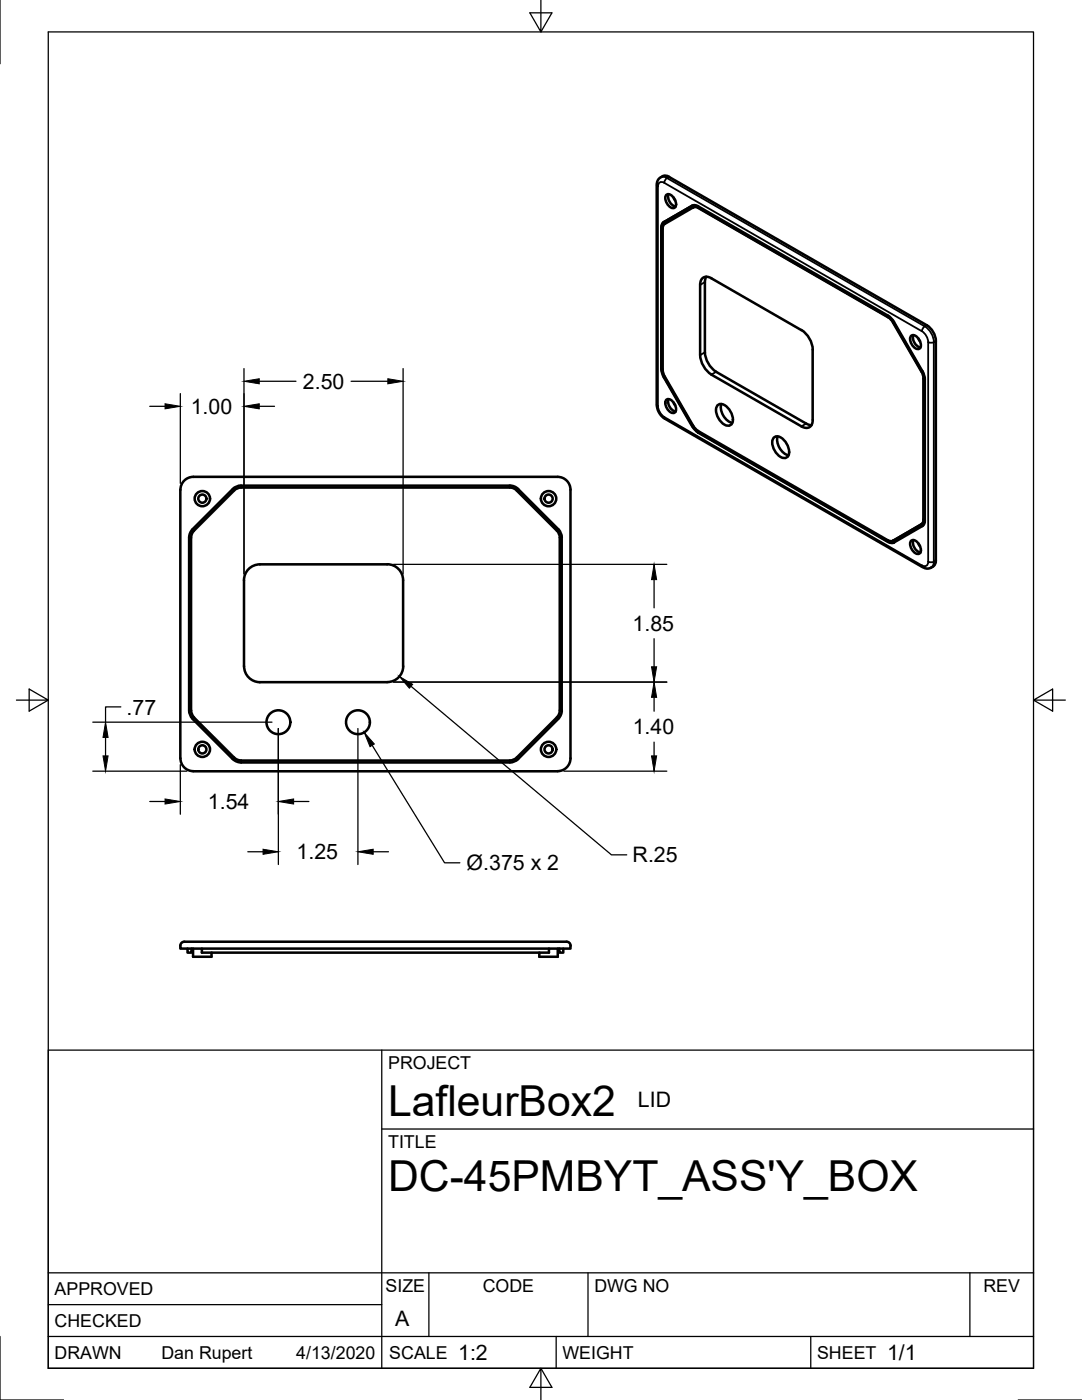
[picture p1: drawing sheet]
<svg xmlns="http://www.w3.org/2000/svg" width="216mm" height="279mm" viewBox="0 0 216 279" stroke-linecap="round" stroke-linejoin="round" font-family="sans-serif">
<!-- layer: Visible -->
<g fill="none" stroke="#000" stroke-width=".51">
<path d="M132.2 35.2l-.9 .6-.3 .9v44.2l.6 1.6 1 1 51.5 29.7 .8 .3 .7-.1a1.82 1.82 0 0 0 1.1-1.6M132.2 35.2a1.29 1.29 0 0 1 1.3 .1M133 38.9a1.32 1.32 0 0 1 1.7 1 1.17 1.17 0 0 1-.2 1.6 1.91 1.91 0 0 1-1.5-2.6zM133.4 38.7a2.1 2.1 0 0 0 1.4 2.5M133.5 35.3l51.4 29.6a4 4 0 0 1 1.8 3.1M134.4 39.4l.3 .6M132 45.4v28.6l.5 1.3 5.6 9.8M132 45.4a1.19 1.19 0 0 1 .4-1.1l5.7-3.3a1.16 1.16 0 0 1 1.2 .2l38.2 22 .9 1 5.6 9.9M132.6 44.3a1.19 1.19 0 0 0-.5 1.1l-.1 28.2M138.3 41.4l.5-.1 .5 .2M138.4 41.3l.5-.1 .5 .2M138.4 41.3l-5.8 3.4-.3 .3-.1 .6 .1 28.5 .3 1.1 5.7 9.8"/>
<path d="M139.3 41.5l38.2 22 .7 .8 5.7 9.9M139.4 41.4l38.2 22 .7 .9 5.6 9.8M139.7 56.9v14M140.7 56.3v14M140.9 55.2l-.2 1.1M141.9 55.5l18 10.4M141.9 55.5a1.37 1.37 0 0 0-1.5-.1 1.37 1.37 0 0 0-.7 1.4M132.1 73.5l.1 .9 .4 .8 5.6 9.8M133 79.8a1.32 1.32 0 0 1 1.7 1 1.17 1.17 0 0 1-.2 1.6 1.91 1.91 0 0 1-1.5-2.6zM133.4 79.7a2.1 2.1 0 0 0 1.4 2.4M139.7 70.8a5 5 0 0 0 2.3 3.9M140.7 70.3a5 5 0 0 0 2.2 3.9"/>
<path d="M142.9 74.2l18 10.3 1 .4M159.9 65.9a4.9 4.9 0 0 1 2.3 3.9v14a1.37 1.37 0 0 1-.7 1.5 1.37 1.37 0 0 1-1.6-.2l-18-10.3M181.8 67a1.32 1.32 0 0 1 1.7 1 1.17 1.17 0 0 1-.2 1.7 1.91 1.91 0 0 1-1.5-2.7zM182.2 66.9a2.1 2.1 0 0 0 1.5 2.5M183.3 67.6l.3 .5M183.9 74.1l.4 1.4M184 74.1l.4 1.4M184.1 74l.3 .9 .1 .8v28.2a1.13 1.13 0 0 1-.4 1.1M184.3 75.6v28.1M184.3 75.5v28.2M186.7 68.1v43.8M36 97.7v53.6"/>
<path d="M36 97.7a2.57 2.57 0 0 1 2.6-2.5h72.7a2.57 2.57 0 0 1 2.5 2.5v53.6a2.57 2.57 0 0 1-2.5 2.6M46.4 97.6l-8 8M46.7 97.9l-8 8a1.98 1.98 0 0 0-.6 1.4M48.1 96.9h53.6l.8 .1 .9 .6M48.1 97.3h53.6a1.86 1.86 0 0 1 1.4 .6l8 8a1.98 1.98 0 0 1 .6 1.4v34.5a1.98 1.98 0 0 1-.6 1.4l-8 8-.6 .4-.8 .2M48.1 96.9l-1.1 .3-.6 .4M48.1 97.3a1.98 1.98 0 0 0-1.4 .6M103.4 97.6l8 8 .4 .6 .3 1.1v34.8l-.3 .7-.4 .6-8 8.1M134.4 80.3l.3 .6M138.1 85.1l.6 .7 .6 .5M138.2 85l.6 .8 .6 .5 37.9 21.8a1.21 1.21 0 0 0 1.2 .1M138.3 85l1 1"/>
<path d="M139.3 86.3l37.9 21.8a1.18 1.18 0 0 0 1.2 .2l5.6-3.3M139.3 86l37.9 21.8M143.1 81a1.2 1.2 0 0 1 1.9 .2 3.2 3.2 0 0 1 1 3.4 1.2 1.2 0 0 1-1.9-.2 3.2 3.2 0 0 1-1-3.4zM143.9 80.6a3.3 3.3 0 0 0 2.2 3.8M154.3 87.4a1.2 1.2 0 0 1 1.9 .2 3.2 3.2 0 0 1 1 3.5 1.2 1.2 0 0 1-1.9-.2 3.2 3.2 0 0 1-1-3.5zM155.2 87.1a3.3 3.3 0 0 0 2.2 3.8M38.1 107.3v34.5M38.4 105.6l-.5 1-.2 .7v34.5l.3 1 .4 .6M77.3 112.6h-25.4a3.2 3.2 0 0 0-3.2 3.2v17.2M77.3 112.6a3.2 3.2 0 0 1 3.1 3.2v17.2M177.2 107.8l.5 .2 .5-.1M181.8 107.9a1.32 1.32 0 0 1 1.7 1 1.17 1.17 0 0 1-.2 1.6 1.91 1.91 0 0 1-1.5-2.6z"/>
<path d="M182.2 107.8a2.1 2.1 0 0 0 1.5 2.5M183.3 108.5l.3 .5M183.9 104.6l-5.6 3.3M184.3 103.7l-.1 .6-.3 .3M184.4 103.7l-.1 .5-.4 .4M48.7 133a3.2 3.2 0 0 0 3.2 3.1h25.4a3.2 3.2 0 0 0 3.2-3.1M36 151.3a2.57 2.57 0 0 0 2.6 2.6M38.1 141.8a1.98 1.98 0 0 0 .6 1.4l8 8M38.4 143.5l8 8M38.6 153.9h72.7M46.4 151.5l.6 .4 1.1 .3M46.7 151.2a1.98 1.98 0 0 0 1.4 .6"/>
<path d="M48.1 151.8h53.6M103.4 151.5l-.6 .4-1.1 .3h-53.6M36 188.7a1.17 1.17 0 0 1 1.4-.8h74.6a1.73 1.73 0 0 1 1.8 .5l.1 .3M36 188.7v.6h77.8v-.6M37.4 189.3v.8h.8v-.8M38.5 189.3v1.6h3.7v-.8M40.3 189.3v.8h69.2v-.8M111.3 189.3v1.6h-3.7v-.8M111.6 189.3v.8h.8v-.8"/>
<circle cx="40.4" cy="99.5" r=".81"/>
<circle cx="40.4" cy="99.5" r="1.52"/>
<circle cx="109.5" cy="99.5" r="1.52"/>
<circle cx="109.5" cy="99.5" r=".81"/>
<circle cx="40.4" cy="149.5" r="1.52"/>
<circle cx="40.4" cy="149.6" r=".81"/>
<circle cx="55.6" cy="144.1" r="2.38"/>
<circle cx="71.4" cy="144.1" r="2.38"/>
<circle cx="109.5" cy="149.6" r=".81"/>
<circle cx="109.5" cy="149.6" r="1.52"/>
</g>
<!-- layer: Visible Narrow -->
<g fill="none" stroke="#000" stroke-width=".36">
<path d="M131 36.9l.3 .3M131.3 37.2v43.8M131.8 35.4a1.3 1.3 0 0 1 1.3 .1l-.4 .4-.1 .6-.4-.2-.7 .2-.2 .7M132.5 36.5l51.4 29.6a2.8 2.8 0 0 1 1.3 2.2M133.5 35.3l-.4 .2 51.4 29.6M132 45.4h.1M132.5 44.3h-.1M139.4 41.4l-.1 .1M140.7 56.3l-1 .6M132 73.6h.1M132.5 75.2l-.1 .1M140.7 70.3l-1 .6"/>
<path d="M142.9 74.2l-1 .6M177.3 63.3h-.1M178.3 64.3l-.1 .1M183.9 74.1v.1M184.3 75.5v.1M184.5 65.1l-.4 .4-.1 .6M184.5 65.1a4 4 0 0 1 1.8 3.2M184.9 64.9l-.4 .2M185.2 68.3v43.8M185.2 68.3l.6 .1 .6-.1M186.7 68.1l-.4 .2v43.8M131 80.7l.3 .3a2.8 2.8 0 0 0 1.3 2.2"/>
<path d="M132.5 83.2l51.4 29.6M132.5 83.2l.2 .4M138.2 85l-.1 .1M139.4 86.3h-.1M160.9 84.5l-1 .6M177.3 108.1l-.1 .1M178.3 107.9h-.1M183.9 104.6h.1M184.3 103.7h.1M185.2 112.1l-.1 .4-.4 .5-.7-.2 .1 .4M185.2 112.1l.6 .1 .6-.1M186.3 112.1a1.29 1.29 0 0 1-.5 1.2"/>
<path d="M186.7 111.9l-.4 .2"/>
</g>
<!-- layer: Border -->
<path d="M0 0v12.7M9.6 6.4h196.6v266.7h-196.6zM107.9 0v6.4l-2.2-3.8h4.4l-2.2 3.8M3.3 139.7h6.3l-3.8-2.2v4.4l3.8-2.2M206.2 139.7l3.8 2.2v-4.4l-3.8 2.2h6.4M0 266.7v12.7h12.7M107.9 273.1l2.2 3.8h-4.4l2.2-3.8v6.3M203.2 279.4h12.7" fill="none" stroke="#000" stroke-width=".25"/>
<!-- layer: Titleblock -->
<path d="M9.6 209.6h196.6v63.5h-196.6zM76.2 209.6v63.5M76.2 225.3h130M9.6 254h196.6M85.6 254v12.7M117.3 254v12.7M193.5 254v12.7M9.6 266.7h196.6M9.6 260.4h66.6M111 266.7v6.4M161.8 266.7v6.4" fill="none" stroke="#000" stroke-width=".25"/>
<!-- layer: Dimensions -->
<g fill="none" stroke="#000" stroke-width=".25">
<path d="M36 78.5v18M48.7 73.6v40.9M51.7 76.1h7.4M70.1 76.1h7.3M80.4 73.6v40.9M29.9 81.1h3M51.7 81.1h3.1M78.5 112.6h54.6M130.5 115.7v5.6M78.5 136.1h54.6M82 137l40 33.6h3.1M130.5 127.5v5.6"/>
<path d="M130.5 139.2v2.7M18.5 153.9h18.8M18.5 144.1h35.8M21.1 147.2v3.7M24.1 141.1h-3v3M29.9 160h3M36 152.6v9.9M55.5 145.4v27.1M58.6 160h3M71.4 145.4v27.1M74.3 148.8l14.4 23.4h3.1M112.5 153.9h20.6"/>
<path d="M130.5 148.1v2.8M49.4 170h3.1M74.5 170h3"/>
</g>
<g fill="#000" stroke="#000" stroke-width=".2">
<path d="M48.7 76.1l3-.5v1zM77.4 75.6l3 .5-3 .5zM32.9 80.6l3.1 .5-3.1 .5zM48.7 81.1l3-.5v1zM130.5 112.6l.5 3.1h-1zM79.7 135l2.6 1.6-.6 .8zM130 133.1h1l-.5 3zM130.5 136.1l.5 3.1h-1zM20.6 150.9h1l-.5 3zM21.1 144.1l.5 3.1h-1zM32.9 159.4l3.1 .6-3.1 .5zM55.5 160l3.1-.6v1.1z"/>
<path d="M72.7 146.2l2 2.3-.9 .5zM130 150.9h1l-.5 3zM52.5 169.5l3 .5-3 .5zM71.4 170l3.1-.5v1z"/>
</g>
<g font-size="8.5">
<text x="77.4" y="222.8">LafleurBox2</text>
<text x="77.4" y="237.8">DC-45PMBYT_ASS'Y_BOX</text>
</g>
<g font-size="4.3">
<text x="60.5" y="77.6">2.50</text>
<text x="38.1" y="82.6">1.00</text>
<text x="126.2" y="125.9">1.85</text>
<text x="25.3" y="142.6">.77</text>
<text x="126.3" y="146.5">1.40</text>
<text x="41.5" y="161.4">1.54</text>
<text x="59.2" y="171.5">1.25</text>
<text x="93.1" y="173.7">Ø.375 x 2</text>
<text x="126.2" y="172.1">R.25</text>
<text x="127.3" y="220.9">LID</text>
<text x="78.9" y="264.5">A</text>
<text x="91.4" y="271.4">1:2</text>
<text x="177" y="271.4">1/1</text>
</g>
<g font-size="3.5">
<text x="77.4" y="213.4">PROJECT</text>
<text x="77.4" y="229.1">TITLE</text>
<text x="76.9" y="257.8">SIZE</text>
<text x="96.3" y="257.8">CODE</text>
<text x="118.6" y="257.8">DWG NO</text>
<text x="196.2" y="257.8">REV</text>
<text x="10.9" y="258.5">APPROVED</text>
<text x="10.9" y="264.8">CHECKED</text>
<text x="10.9" y="271.2">DRAWN</text>
<text x="32.2" y="271.2">Dan Rupert</text>
<text x="59.1" y="271.2">4/13/2020</text>
<text x="77.7" y="271.2">SCALE</text>
<text x="112.2" y="271.2">WEIGHT</text>
<text x="163" y="271.2">SHEET</text>
</g>
</svg>
